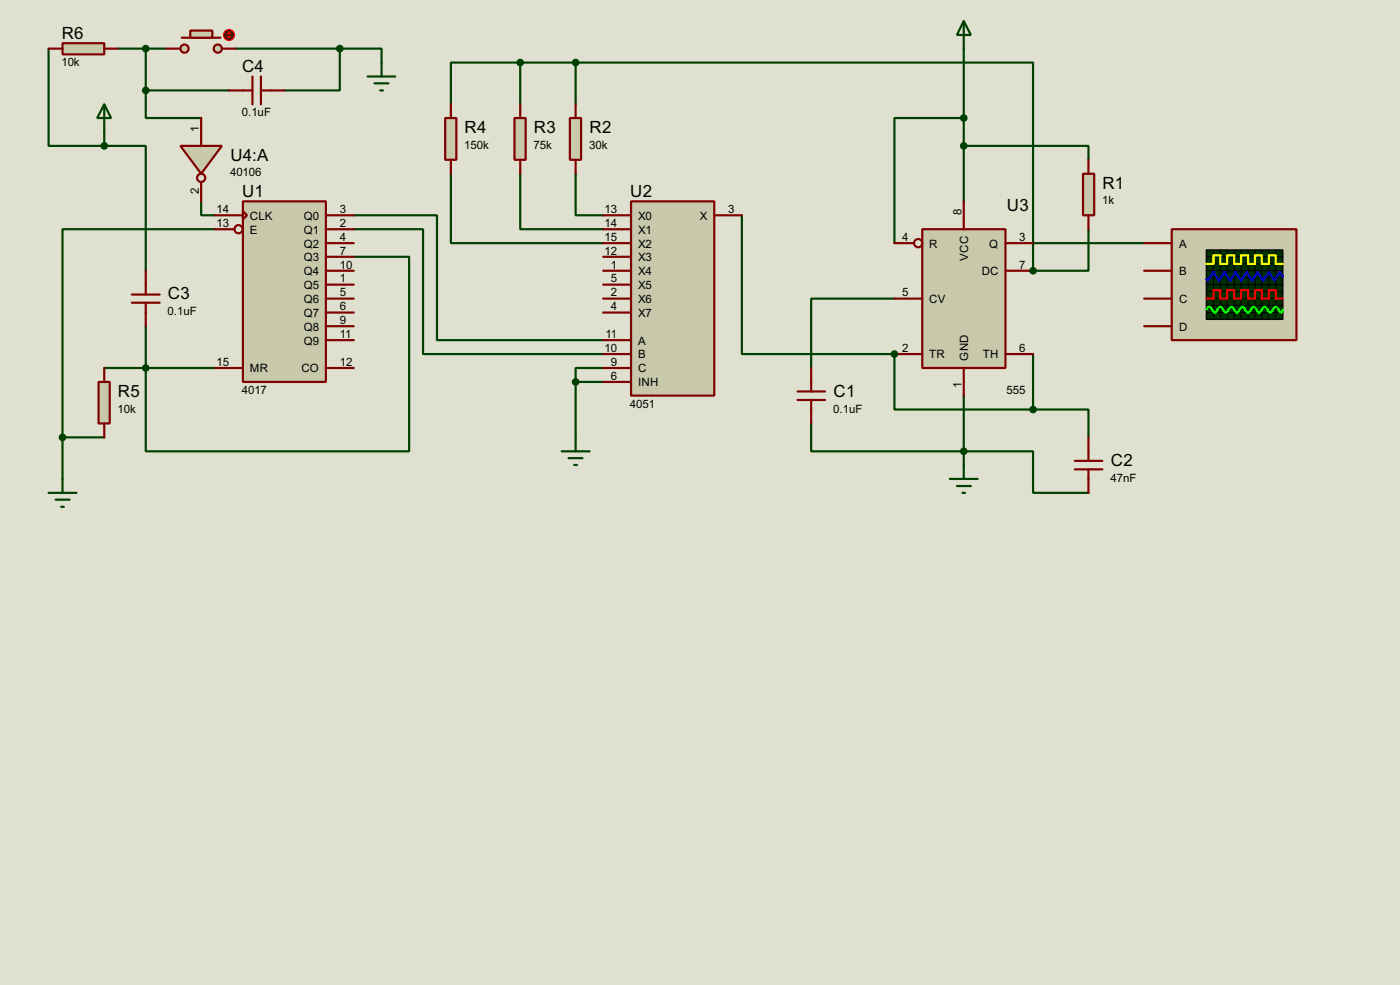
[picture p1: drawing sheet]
<svg xmlns="http://www.w3.org/2000/svg" width="256mm" height="180mm" viewBox="0 0 256 180" stroke-linecap="round" stroke-linejoin="round" font-family="sans-serif">
<path d="M0 0h256.5v180.3h-256.5z" fill="#e0e0d0"/>
<g fill="none" stroke="#004000" stroke-width=".4">
<path d="M176.6 8.9v28M64.8 39.4h15.3v22.9h30.4M176.6 21.6h-12.7v22.9M176.6 26.7h22.8v2.6M64.8 42h12.7v22.8h33M163.9 54.7h-15.3v12.7M189.3 44.5h20.3M105.5 69.9h5M105.5 69.9v10.2M110.5 67.4h-5v2.5M148.6 77.5v5.1h40.7v7.6h10.1M163.9 64.8v10.2h25.4"/>
<path d="M176.6 72.4v12.7M189.3 75h10.1v5.1M189.3 64.8v10.2"/>
</g>
<circle cx="163.9" cy="64.8" r=".2" fill="#004000"/>
<path d="M135.9 39.4v25.4h28M199.4 42v7.6h-10.1" fill="none" stroke="#004000" stroke-width=".4"/>
<circle cx="189.3" cy="49.6" r=".2" fill="#004000"/>
<g fill="none" stroke="#004000" stroke-width=".4">
<path d="M8.9 8.9v17.8h10.2M21.6 8.9h8.9M26.7 16.6v5h10.2M26.7 8.9v7.7M26.7 16.6h15.3M43.2 8.9h19.1M62.3 8.9h7.6v2.6M62.3 8.9v7.7h-10.2M95.3 11.5h-12.7v7.6M95.3 11.5v7.6M95.3 11.5h10.2M105.5 11.5h83.8v38.1"/>
<path d="M105.5 11.5v7.6M19.1 26.7h7.6v22.9M19.1 24.2v2.5M36.9 36.9v2.5h2.5M82.6 31.8v12.7h27.9M95.3 31.8v10.2h15.2M105.5 31.8v7.6h5M39.4 42h-27.9v38.1M64.8 47h10.2v35.6h-48.3v-22.9M19.1 67.4h20.3M11.5 80.1v7.6M11.5 80.1h7.6"/>
</g>
<path d="M44.5 36.9h15.2v33h-15.2z" fill="#c8c8aa" stroke="#800000" stroke-width=".4"/>
<g fill="none" stroke="#800000" stroke-width=".4">
<path d="M39.4 39.4h5.1M44.5 38.7l.8 .7-.8 .8zM59.7 39.4h5.1M39.4 42h3.6M59.7 42h5.1M59.7 44.5h5.1M59.7 47h5.1M59.7 49.6h5.1M59.7 52.1h5.1M59.7 54.7h5.1M59.7 57.2h5.1M59.7 59.7h5.1"/>
<path d="M39.4 67.4h5.1M59.7 67.4h5.1M59.7 62.3h5.1"/>
<circle cx="43.7" cy="42" r=".75"/>
</g>
<path d="M115.6 36.9h15.3v35.5h-15.3z" fill="#c8c8aa" stroke="#800000" stroke-width=".4"/>
<g fill="none" stroke="#800000" stroke-width=".4">
<path d="M110.5 39.4h5.1M130.9 39.4h5M110.5 42h5.1M110.5 44.5h5.1M110.5 47h5.1M110.5 49.6h5.1M110.5 52.1h5.1M110.5 54.7h5.1M110.5 57.2h5.1M110.5 62.3h5.1M110.5 64.8h5.1M110.5 67.4h5.1"/>
<path d="M110.5 69.9h5.1"/>
</g>
<path d="M169 42h15.2v25.4h-15.2z" fill="#c8c8aa" stroke="#800000" stroke-width=".4"/>
<g fill="none" stroke="#800000" stroke-width=".4">
<path d="M176.6 36.9v5.1M163.9 44.5h3.5M163.9 54.7h5.1M184.2 44.5h5.1M184.2 49.6h5.1M163.9 64.8h5.1M176.6 67.4v5M184.2 64.8h5.1"/>
<circle cx="168.2" cy="44.5" r=".75"/>
</g>
<path d="M214.7 42h22.8v20.3h-22.8z" fill="#c8c8aa" stroke="#800000" stroke-width=".4"/>
<path d="M221 45.8h14v12.7h-14z" fill="#003000" stroke="#000" stroke-width=".25"/>
<g fill="none" stroke="#000" stroke-width=".18">
<path d="M221 49.6h14M221 47h14M221 48.3h14M221 50.9h14M221 53.4h14M221 54.7h14M221 55.9h14M221 57.2h14M221 52.1h14M222.3 45.8v12.7M223.6 45.8v12.7M224.8 45.8v12.7"/>
<path d="M226.1 45.8v12.7M227.4 45.8v12.7M228.7 45.8v12.7M229.9 45.8v12.7M231.2 45.8v12.7M232.5 45.8v12.7M233.7 45.8v12.7"/>
</g>
<path d="M221 48.3h1.3v-1.5h1.3v1.5h1.2v-1.5h1.3v1.5h1.3v-1.5h1.3v1.5h1.2v-1.5h1.3v1.5h1.3v-1.5h1.2v1.5h1.3" fill="none" stroke="#ff0" stroke-width=".4"/>
<path d="M221 54.7h1.3v-1.6h1.3v1.6h1.2v-1.6h1.3v1.6h1.3v-1.6h1.3v1.6h1.2v-1.6h1.3v1.6h1.3v-1.6h1.2v1.6h1.3" fill="none" stroke="#f00" stroke-width=".4"/>
<path d="M235 50.6l-.5-.8-1 1.6-1-1.6-1.1 1.6-1-1.6-1 1.6-1-1.6-1 1.6-1-1.6-1 1.6-1.1-1.6-1 1.6-1-1.6-1 1.6-.3-.3" fill="none" stroke="#00f" stroke-width=".4"/>
<path d="M221 56.7l.3-.4a.6 .6 0 0 1 .8 .5l.5 .4 .2-.1 .5-.8 .3-.1 .2 .1 .5 .8 .3 .1 .2-.1 .3-.4a.54 .54 0 0 1 .7-.4l.5 .8 .3 .1 .3-.1 .5-.8 .2-.1 .3 .1 .5 .8 .3 .1 .2-.1 .5-.8 .3-.1 .2 .1 .5 .8 .3 .1 .2-.1 .3-.4a.54 .54 0 0 1 .7-.4l.5 .8 .3 .1 .3-.1 .4-.8 .3-.1 .3 .1 .5 .8 .3 .1 .2-.5" fill="none" stroke="#0f0" stroke-width=".4"/>
<path d="M209.6 44.5h5.1M209.6 49.6h5.1M209.6 54.7h5.1M209.6 59.7h5.1M146.1 73.2h5.1M146.1 71.7h5.1M148.6 67.4v4.3M148.6 73.2v4.3M196.9 84.4h5.1M196.9 85.9h5.1M199.4 80.1v4.3M199.4 85.9v4.3" fill="none" stroke="#800000" stroke-width=".4"/>
<path d="M176.6 3.9l1.3 2.5h-2.6zM176.6 3.9v5M174 87.7h5.1M175.3 89h2.6M176.3 90.2h.5M176.6 85.1v2.6" fill="none" stroke="#004000" stroke-width=".4"/>
<g fill="#004000" stroke="#004000" stroke-width=".4">
<circle cx="176.5" cy="21.6" r=".5"/>
<circle cx="176.5" cy="82.6" r=".5"/>
<circle cx="189.2" cy="75" r=".5"/>
</g>
<path d="M198.4 31.8h2.1v7.6h-2.1z" fill="#c8c8aa" stroke="#800000" stroke-width=".4"/>
<path d="M199.4 29.3v2.5M199.4 39.4v2.6" fill="none" stroke="#800000" stroke-width=".4"/>
<g fill="#004000" stroke="#004000" stroke-width=".4">
<circle cx="176.5" cy="26.7" r=".5"/>
<circle cx="105.4" cy="69.9" r=".5"/>
<circle cx="163.8" cy="64.8" r=".5"/>
<circle cx="189.2" cy="49.6" r=".5"/>
</g>
<path d="M102.9 82.6h5.1M104.2 83.9h2.5M105.2 85.1h.5M105.5 80.1v2.5" fill="none" stroke="#004000" stroke-width=".4"/>
<path d="M104.4 21.6h2.1v7.7h-2.1z" fill="#c8c8aa" stroke="#800000" stroke-width=".4"/>
<path d="M105.5 19.1v2.5M105.5 29.3v2.5" fill="none" stroke="#800000" stroke-width=".4"/>
<path d="M94.3 21.6h2v7.7h-2z" fill="#c8c8aa" stroke="#800000" stroke-width=".4"/>
<path d="M95.3 19.1v2.5M95.3 29.3v2.5" fill="none" stroke="#800000" stroke-width=".4"/>
<path d="M81.6 21.6h2v7.7h-2z" fill="#c8c8aa" stroke="#800000" stroke-width=".4"/>
<path d="M82.6 19.1v2.5M82.6 29.3v2.5" fill="none" stroke="#800000" stroke-width=".4"/>
<g fill="#004000" stroke="#004000" stroke-width=".4">
<circle cx="105.4" cy="11.5" r=".5"/>
<circle cx="95.3" cy="11.5" r=".5"/>
</g>
<path d="M8.9 90.2h5.1M10.2 91.5h2.6M11.2 92.8h.5M11.5 87.7v2.5" fill="none" stroke="#004000" stroke-width=".4"/>
<path d="M18.1 69.9h2v7.6h-2z" fill="#c8c8aa" stroke="#800000" stroke-width=".4"/>
<path d="M24.2 53.9h5.1M24.2 55.4h5.1M26.7 49.6v4.3M26.7 55.4v4.3M19.1 67.4v2.5M19.1 77.5v2.6" fill="none" stroke="#800000" stroke-width=".4"/>
<g fill="#004000" stroke="#004000" stroke-width=".4">
<circle cx="26.7" cy="67.4" r=".5"/>
<circle cx="11.4" cy="80.1" r=".5"/>
</g>
<path d="M19.1 19.1l1.3 2.5h-2.6zM19.1 19.1v5.1" fill="none" stroke="#004000" stroke-width=".4"/>
<path d="M33.1 26.7h7.6l-3.8 5.1z" fill="#c8c8aa" stroke="#800000" stroke-width=".4"/>
<g fill="none" stroke="#800000" stroke-width=".4">
<path d="M36.9 21.6v5.1M36.9 33.3v3.6"/>
<circle cx="36.8" cy="32.6" r=".75"/>
</g>
<g fill="#c8c8aa" stroke="#800000" stroke-width=".4">
<circle cx="39.9" cy="8.9" r=".75"/>
<circle cx="33.8" cy="8.9" r=".75"/>
</g>
<path d="M33.3 6.9h7.1" fill="none" stroke="#800000" stroke-width=".4"/>
<path d="M34.9 5.6h4v1.3h-4z" fill="#c8c8aa" stroke="#800000" stroke-width=".4"/>
<path d="M30.5 8.9h2.6M40.7 8.9h2.5" fill="none" stroke="#800000" stroke-width=".4"/>
<circle cx="41.9" cy="6.4" r="1" fill="#400000" stroke="#f00" stroke-width=".2"/>
<path d="M41.7 6.7l.3 .2M42 5.9v1M42 5.9l-.3 .3M42 5.9l.2 .3M42.2 6.7l-.2 .2" fill="none" stroke="#f00" stroke-width=".2"/>
<path d="M67.4 14h5M68.6 15.3h2.6M69.7 16.6h.5M69.9 11.5v2.5" fill="none" stroke="#004000" stroke-width=".4"/>
<path d="M11.5 7.9h7.6v2.1h-7.6z" fill="#c8c8aa" stroke="#800000" stroke-width=".4"/>
<path d="M8.9 8.9h2.6M19.1 8.9h2.5M42 16.6h4.3M46.3 14v5.1M47.8 14v5.1M47.8 16.6h4.3" fill="none" stroke="#800000" stroke-width=".4"/>
<g fill="#004000" stroke="#004000" stroke-width=".4">
<circle cx="19.1" cy="26.7" r=".5"/>
<circle cx="26.7" cy="8.9" r=".5"/>
<circle cx="62.2" cy="8.9" r=".5"/>
<circle cx="26.7" cy="16.6" r=".5"/>
</g>
<g font-size="3.5">
<text x="11.3" y="7.1">R6</text>
<text x="44.4" y="13.2">C4</text>
<text x="42.2" y="29.4">U4:A</text>
<text x="85.1" y="24.3">R4</text>
<text x="97.8" y="24.3">R3</text>
<text x="108" y="24.3">R2</text>
<text x="202" y="34.5">R1</text>
<text x="44.4" y="36">U1</text>
<text x="115.5" y="36">U2</text>
<text x="184.5" y="38.6">U3</text>
<text x="30.8" y="54.8">C3</text>
<text x="21.6" y="72.6">R5</text>
<text x="152.7" y="72.6">C1</text>
<text x="203.5" y="85.3">C2</text>
</g>
<g font-size="2.4">
<text x="11.3" y="12.2">10k</text>
<text x="44.3" y="21.3">0.1uF</text>
<text x="36.5" y="24.2" transform="rotate(-90 36.5 24.2)">1</text>
<text x="85.1" y="27.2">150k</text>
<text x="97.8" y="27.2">75k</text>
<text x="107.9" y="27.2">30k</text>
<text x="36.5" y="35.5" transform="rotate(-90 36.5 35.5)">2</text>
<text x="42.2" y="32.3">40106</text>
<text x="39.7" y="39">14</text>
<text x="39.7" y="41.6">13</text>
<text x="45.8" y="40.2">CLK</text>
<text x="55.6" y="40.2">Q0</text>
<text x="62.3" y="39">3</text>
<text x="62.3" y="41.6">2</text>
<text x="110.8" y="39">13</text>
<text x="110.8" y="41.6">14</text>
<text x="116.9" y="40.2">X0</text>
<text x="128.2" y="40.2">X</text>
<text x="133.4" y="39">3</text>
<text x="176.2" y="39.4" transform="rotate(-90 176.2 39.4)">8</text>
<text x="201.9" y="37.4">1k</text>
<text x="45.8" y="42.7">E</text>
<text x="55.6" y="42.7">Q1</text>
<text x="55.6" y="45.3">Q2</text>
<text x="55.6" y="47.8">Q3</text>
<text x="62.3" y="44.1">4</text>
<text x="62.3" y="46.6">7</text>
<text x="110.8" y="44.1">15</text>
<text x="110.8" y="46.6">12</text>
<text x="116.9" y="42.7">X1</text>
<text x="116.9" y="45.3">X2</text>
<text x="116.9" y="47.8">X3</text>
<text x="165.3" y="44.1">4</text>
<text x="170.2" y="45.3">R</text>
<text x="177.4" y="47.7" transform="rotate(-90 177.4 47.7)">VCC</text>
<text x="181.2" y="45.3">Q</text>
<text x="186.7" y="44.1">3</text>
<text x="216" y="45.3">A</text>
<text x="55.6" y="50.4">Q4</text>
<text x="55.6" y="52.9">Q5</text>
<text x="62.3" y="49.2">10</text>
<text x="62.3" y="51.7">1</text>
<text x="111.9" y="49.2">1</text>
<text x="111.9" y="51.7">5</text>
<text x="116.9" y="50.4">X4</text>
<text x="116.9" y="52.9">X5</text>
<text x="179.8" y="50.4">DC</text>
<text x="186.7" y="49.2">7</text>
<text x="216" y="50.4">B</text>
<text x="30.7" y="57.7">0.1uF</text>
<text x="55.6" y="55.4">Q6</text>
<text x="55.6" y="58">Q7</text>
<text x="62.3" y="54.3">5</text>
<text x="62.3" y="56.8">6</text>
<text x="62.3" y="59.3">9</text>
<text x="111.9" y="54.3">2</text>
<text x="111.9" y="56.8">4</text>
<text x="116.9" y="55.4">X6</text>
<text x="116.9" y="58">X7</text>
<text x="165.3" y="54.3">5</text>
<text x="170.2" y="55.4">CV</text>
<text x="216" y="55.4">C</text>
<text x="55.6" y="60.5">Q8</text>
<text x="55.6" y="63.1">Q9</text>
<text x="62.3" y="61.9">11</text>
<text x="110.8" y="64.4">10</text>
<text x="110.9" y="61.9">11</text>
<text x="116.9" y="63.1">A</text>
<text x="116.9" y="65.6">B</text>
<text x="165.3" y="64.4">2</text>
<text x="170.2" y="65.6">TR</text>
<text x="180" y="65.6">TH</text>
<text x="186.7" y="64.4">6</text>
<text x="216" y="60.5">D</text>
<text x="39.7" y="67">15</text>
<text x="45.8" y="68.1">MR</text>
<text x="55.2" y="68.1">CO</text>
<text x="62.3" y="67">12</text>
<text x="111.9" y="67">9</text>
<text x="111.9" y="69.5">6</text>
<text x="116.9" y="68.1">C</text>
<text x="116.9" y="70.7">INH</text>
<text x="176.2" y="71.1" transform="rotate(-90 176.2 71.1)">1</text>
<text x="177.4" y="66" transform="rotate(-90 177.4 66)">GND</text>
<text x="21.6" y="75.5">10k</text>
<text x="44.3" y="72.1">4017</text>
<text x="115.4" y="74.6">4051</text>
<text x="152.7" y="75.5">0.1uF</text>
<text x="184.4" y="72.1">555</text>
<text x="203.5" y="88.2">47nF</text>
</g>
</svg>
